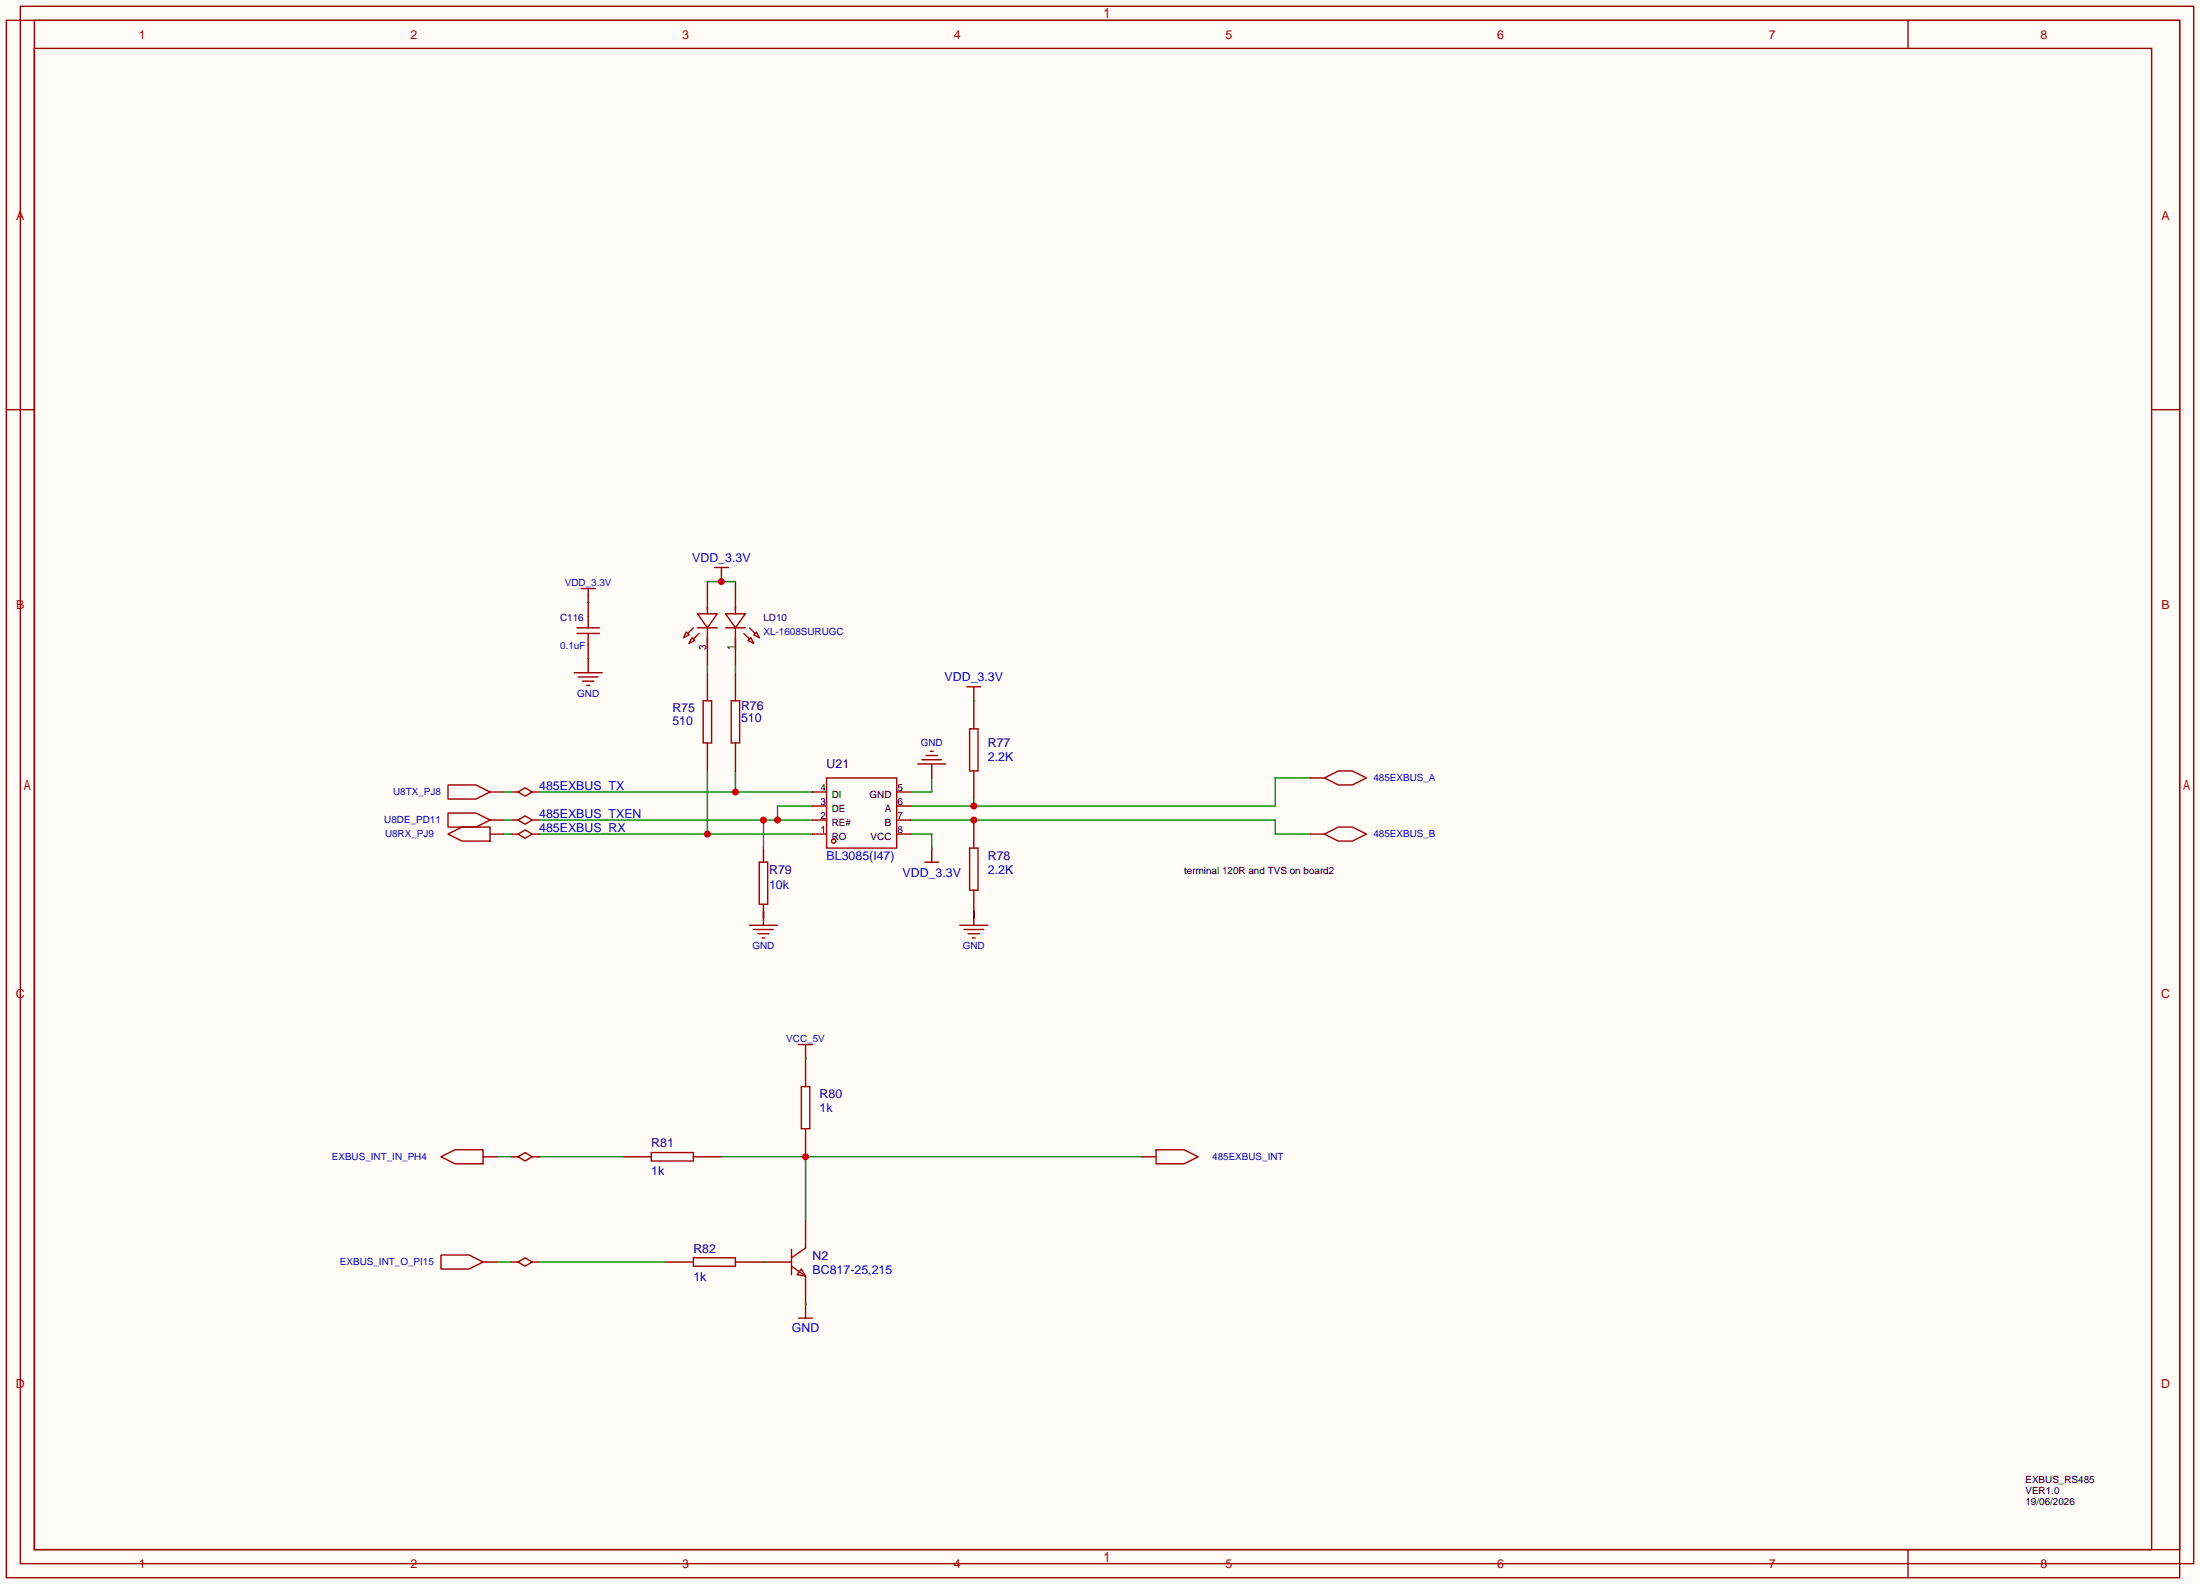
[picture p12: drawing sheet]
<svg xmlns="http://www.w3.org/2000/svg" width="399mm" height="287mm" viewBox="0 0 399 287" stroke-linecap="round" stroke-linejoin="round" font-family="sans-serif">
<path d="M0 0h398.5v286.8h-398.5z" fill="#fffcf7"/>
<g fill="none" stroke="#870000" stroke-width=".25">
<path d="M176.4 126.9v5.1M176.4 139.6v5.1M176.4 126.9h.1M138.3 153.5v2.6M168.8 153.5h.1M176.4 148.5v5M138.3 163.7v2.5M176.4 161.2v5M145.9 191.6v5.1M112.9 209.4h5.1M125.6 209.4h5.1M145.9 204.3v5.1"/>
<path d="M120.5 228.5h5.1M133.2 228.5h10.2M145.9 236.1h.1M145.9 220.9v5M145.9 231v5.1"/>
</g>
<g fill="none" stroke="#a10000" stroke-width=".25">
<path d="M1.1 3.7h393.7v281.9h-393.7zM3.7 1.1h393.7v282h-393.7zM6.2 3.7h388.6v276.8h-388.6zM6.2 8.8h383.6v271.7h-383.6zM345.6 3.7v5.1M1.1 74.2h5.1M389.8 74.2h5M175.1 124.3h2.6M175.6 132h1.6v7.6h-1.6zM176.4 124.3v2.6M137.5 156.1h1.6v7.6h-1.6zM167.5 156.1h2.6"/>
<path d="M168.8 153.5v2.6M175.6 153.5h1.6v7.7h-1.6zM145.2 196.7h1.5v7.6h-1.5zM118 208.7h7.6v1.5h-7.6zM125.6 227.7h7.6v1.5h-7.6zM143.4 229.2l2.5 1.8M143.4 226.2v4.6M144.7 238.6h2.5M145.2 229.7l.7 1.3-1.5-.2zM145.9 236.1v2.5M145.9 225.9l-2.5 1.8M345.6 280.5v5.1"/>
</g>
<path d="M97.7 148.5h49.5M138.3 148.5v5M147.2 145.9h-6.4v2.6" fill="none" stroke="#008700" stroke-width=".25"/>
<g fill="#c00">
<circle cx="138.3" cy="148.5" r=".63"/>
<circle cx="140.8" cy="148.5" r=".63"/>
</g>
<path d="M128.1 139.6v11.4M97.7 151h49.5" fill="none" stroke="#008700" stroke-width=".25"/>
<circle cx="128.1" cy="151" r=".63" fill="#c00"/>
<path d="M133.2 139.6v3.8M97.7 143.4h49.5" fill="none" stroke="#008700" stroke-width=".25"/>
<circle cx="133.2" cy="143.4" r=".63" fill="#c00"/>
<path d="M176.4 126.9h.1M91.3 143.4h1.3M165 151h3.8v2.5M165 148.5h66v2.5h6.4M168.8 140.8v2.6h-3.8M138.3 165v1.2M176.4 165v1.2" fill="none" stroke="#008700" stroke-width=".25"/>
<path d="M92.6 143.4h1.3M92.6 148.5h1.3M92.6 151h1.3M96.4 143.4h1.3M96.4 148.5h1.3M96.4 151h1.3" fill="none" stroke="#870000" stroke-width=".25"/>
<path d="M93.9 143.4l1.2-.8 1.3 .8-1.3 .7zM93.9 148.5l1.2-.8 1.3 .8-1.3 .7zM93.9 151l1.2-.8 1.3 .8-1.3 .8z" fill="none" stroke="#a10000" stroke-width=".25"/>
<circle cx="176.4" cy="148.5" r=".63" fill="#c00"/>
<path d="M176.4 144.7v1.2M237.4 140.8h-6.4v5.1h-66" fill="none" stroke="#008700" stroke-width=".25"/>
<circle cx="176.4" cy="145.9" r=".63" fill="#c00"/>
<path d="M128.1 105.3h5.1M128.1 120.5v1.3M133.2 120.5v1.3M90 228.5h2.6M145.9 236.1h.1" fill="none" stroke="#008700" stroke-width=".25"/>
<g fill="none" stroke="#870000" stroke-width=".25">
<path d="M106.6 107.8v3.8M106.6 116.7v2.6M128.1 105.3v5.1M128.1 115.4v5.1M130.7 105.3h.1M133.2 105.3v5.1M133.2 115.4v5.1M128.1 121.8v5.1M128.1 134.5v5.1M133.2 121.8v5.1M133.2 134.5v5.1M237.4 140.8h2.5"/>
<path d="M237.4 151h2.5M145.9 190.4v1.2"/>
</g>
<g fill="none" stroke="#a10000" stroke-width=".25">
<path d="M104.5 114.7h4.1M104.5 113.7h4.1M105.3 106.6h2.5M106.6 106.6v1.2M106.6 111.6v2.1M106.6 114.7v2M124.3 114.4l.5 .5-1 .5zM125.3 115.4l.6 .6-1.1 .5zM125.6 113.7l-1 1M126.4 111.1h3.5l-1.8 2.6zM126.4 113.7h3.5M126.6 114.7l-1 1"/>
<path d="M128.1 109.9v1.2M128.1 113.7v3.8M129.4 102.7h2.6M130.7 102.7v2.6M131.4 111.1h3.6l-1.8 2.6zM131.4 113.7h3.6M133.2 109.9v1.2M133.2 113.7v3.8M134.7 114.7l1.1 1M135.5 116l.5-.6 .5 1.1zM135.8 113.7l1 1M136.5 114.9l.5-.5 .5 1z"/>
<path d="M127.4 126.9h1.5v7.6h-1.5zM132.5 126.9h1.5v7.6h-1.5zM239.9 140.8l2.5-1.2h2.6l2.5 1.2-2.5 1.3h-2.6zM239.9 151l2.5-1.3h2.6l2.5 1.3-2.5 1.3h-2.6zM144.7 189.1h2.5M145.9 189.1v1.3"/>
</g>
<circle cx="130.7" cy="105.3" r=".63" fill="#c00"/>
<path d="M106.6 109.1h.1M106.6 119.3h.1M91.3 148.5h1.3M91.3 151h1.3M90 209.4h2.6M97.7 209.4h15.2M130.7 209.4h76.2M145.9 209.4v11.5" fill="none" stroke="#008700" stroke-width=".25"/>
<path d="M106.6 119.3v2.5M168.8 138.3v2.5M138.3 165v2.5M176.4 165v2.5M87.5 209.4h2.5M87.5 228.5h2.5" fill="none" stroke="#870000" stroke-width=".25"/>
<g fill="none" stroke="#a10000" stroke-width=".25">
<path d="M104 121.8h5.1M104.8 122.6h3.5M105.5 123.3h2.1M106.3 124.1h.5M166.2 138.3h5.1M167 137.5h3.6M167.8 136.8h2M168.5 136h.5M135.8 167.5h5M136.5 168.3h3.6M137.3 169h2M138 169.8h.6"/>
<path d="M173.9 167.5h5M174.6 168.3h3.6M175.4 169h2M176.1 169.8h.6M79.9 209.4l2.5-1.2h5.1v2.5h-5.1zM79.9 227.2h5.1l2.5 1.3-2.5 1.2h-5.1z"/>
</g>
<circle cx="145.9" cy="209.4" r=".63" fill="#c00"/>
<path d="M145.9 191.6h.1M97.7 228.5h22.8M138.3 228.5h.1" fill="none" stroke="#008700" stroke-width=".25"/>
<g fill="none" stroke="#870000" stroke-width=".25">
<path d="M88.8 143.4h2.5M88.8 151h2.5M88.8 148.5h2.5M147.2 143.4h2.5M147.2 151h2.5M147.2 148.5h2.5M147.2 145.9h2.5M162.4 143.4h2.6M162.4 151h2.6M162.4 148.5h2.6M162.4 145.9h2.6M92.6 209.4h1.3"/>
<path d="M96.4 209.4h1.3M206.9 209.4h2.5M92.6 228.5h1.3M96.4 228.5h1.3"/>
</g>
<g fill="none" stroke="#a10000" stroke-width=".25">
<path d="M81.2 142.1h5l2.6 1.3-2.6 1.3h-5zM81.2 151l2.5-1.3h5.1v2.6h-5.1zM81.2 147.2h5l2.6 1.3-2.6 1.2h-5zM149.7 140.8h12.7v12.7h-12.7zM93.9 209.4l1.2-.7 1.3 .7-1.3 .8zM209.4 208.2h5.1l2.5 1.2-2.5 1.3h-5.1zM93.9 228.5l1.2-.8 1.3 .8-1.3 .7z"/>
<circle cx="151" cy="152.3" r=".38"/>
</g>
<g font-size="2.2" fill="#a00000">
<text x="25.1" y="7">1</text>
<text x="74.3" y="7">2</text>
<text x="123.5" y="7">3</text>
<text x="172.8" y="7">4</text>
<text x="222" y="7">5</text>
<text x="271.2" y="7">6</text>
<text x="320.4" y="7">7</text>
<text x="369.6" y="7">8</text>
<text x="2.9" y="39.7">A</text>
<text x="391.6" y="39.7">A</text>
<text x="2.9" y="110.2">B</text>
<text x="391.6" y="110.2">B</text>
<text x="2.9" y="180.7">C</text>
<text x="391.5" y="180.7">C</text>
<text x="2.9" y="251.2">D</text>
<text x="391.5" y="251.2">D</text>
<text x="25.1" y="283.9">1</text>
<text x="74.3" y="283.9">2</text>
<text x="123.5" y="283.9">3</text>
<text x="172.8" y="283.9">4</text>
<text x="222" y="283.9">5</text>
<text x="271.2" y="283.9">6</text>
<text x="320.4" y="283.9">7</text>
<text x="369.6" y="283.9">8</text>
</g>
<g font-size="2.2" fill="#00f">
<text x="125.4" y="101.8">VDD_3.3V</text>
<text x="171.1" y="123.4">VDD_3.3V</text>
<text x="121.8" y="131.3">510</text>
<text x="134.2" y="130.7">510</text>
<text x="178.9" y="137.9">2.2K</text>
<text x="97.7" y="142.9">485EXBUS_TX</text>
<text x="97.7" y="148">485EXBUS_TXEN</text>
<text x="97.7" y="150.6">485EXBUS_RX</text>
<text x="149.7" y="155.6">BL3085(I47)</text>
<text x="139.3" y="161">10k</text>
<text x="163.5" y="158.7">VDD_3.3V</text>
<text x="178.9" y="158.2">2.2K</text>
<text x="148.5" y="201.4">1k</text>
<text x="118" y="212.8">1k</text>
<text x="125.6" y="231.8">1k</text>
<text x="147.2" y="230.6">BC817-25,215</text>
<text x="143.4" y="241.2">GND</text>
</g>
<g font-size="2.2" fill="#000080">
<text x="121.8" y="129">R75</text>
<text x="134.2" y="128.5">R76</text>
<text x="178.9" y="135.3">R77</text>
<text x="149.7" y="139.1">U21</text>
<text x="178.9" y="155.6">R78</text>
<text x="139.3" y="158.2">R79</text>
<text x="148.5" y="198.8">R80</text>
<text x="118" y="207.7">R81</text>
<text x="125.6" y="226.8">R82</text>
<text x="147.2" y="228">N2</text>
</g>
<g font-size="1.8" fill="#00f">
<text x="102.3" y="106.1">VDD_3.3V</text>
<text x="101.5" y="117.5">0.1uF</text>
<text x="138.3" y="115">XL-1608SURUGC</text>
<text x="104.6" y="126.2">GND</text>
<text x="166.8" y="135.1">GND</text>
<text x="71.2" y="144">U8TX_PJ8</text>
<text x="248.8" y="141.4">485EXBUS_A</text>
<text x="69.6" y="149">U8DE_PD11</text>
<text x="69.7" y="151.6">U8RX_PJ9</text>
<text x="248.8" y="151.6">485EXBUS_B</text>
<text x="136.3" y="171.9">GND</text>
<text x="174.4" y="171.9">GND</text>
<text x="142.4" y="188.7">VCC_5V</text>
<text x="60.1" y="210">EXBUS_INT_IN_PH4</text>
<text x="219.6" y="210">485EXBUS_INT</text>
<text x="61.6" y="229">EXBUS_INT_O_PI15</text>
</g>
<g font-size="1.8" fill="#000080">
<text x="101.5" y="112.5">C116</text>
<text x="138.3" y="112.5">LD10</text>
</g>
<g font-size="1.8">
<text x="127.9" y="117.7" transform="rotate(-90 127.9 117.7)">3</text>
<text x="133" y="117.7" transform="rotate(-90 133 117.7)">1</text>
<text x="148.6" y="143.2">4</text>
<text x="162.6" y="143.2">5</text>
<text x="148.6" y="148.2">2</text>
<text x="148.6" y="145.7">3</text>
<text x="150.7" y="149.5">RE#</text>
<text x="150.7" y="147">DE</text>
<text x="150.7" y="144.4">DI</text>
<text x="157.5" y="144.4">GND</text>
<text x="160.3" y="147">A</text>
<text x="160.3" y="149.5">B</text>
<text x="162.6" y="145.7">6</text>
<text x="162.6" y="148.2">7</text>
<text x="148.6" y="150.8">1</text>
<text x="150.7" y="152.1">RO</text>
<text x="157.7" y="152.1">VCC</text>
<text x="162.6" y="150.8">8</text>
<text x="214.5" y="158.2">terminal 120R and TVS on board2</text>
<text x="366.9" y="268.4">EXBUS_RS485</text>
<text x="366.9" y="270.4">VER1.0</text>
<text x="366.9" y="272.5">19/06/2026</text>
</g>
</svg>
